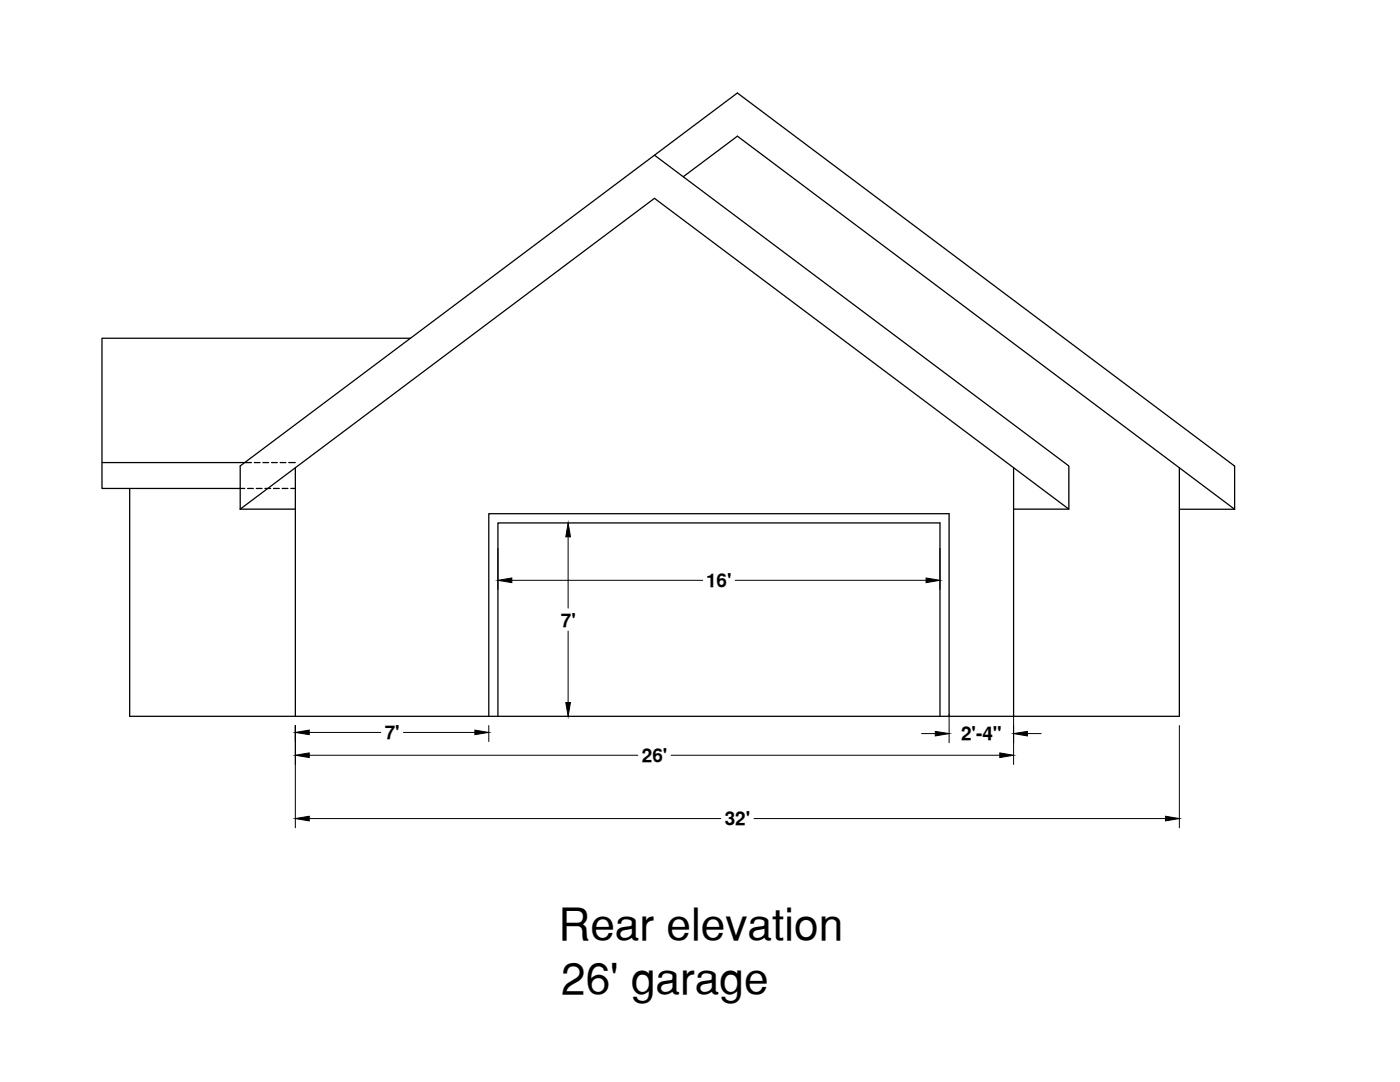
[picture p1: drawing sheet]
<svg xmlns="http://www.w3.org/2000/svg" width="279mm" height="216mm" viewBox="0 0 279 216" stroke-linecap="round" stroke-linejoin="round" font-family="sans-serif">
<!-- layer: 0 -->
<g fill="none" stroke="#000" stroke-width=".25">
<path d="M130.6 31l82.7 62v8.6l-82.7-62-82.7 62M136.4 35.3l10.8-8.1 99.2 74.4M81.9 67.5h-61.5v30h28.4M20.4 92.3h29.8M49.4 97.5h1.2M50.8 92.3h1.1M51.2 97.5h1.1M52.5 92.3h1.1M52.9 97.5h1.1M54.2 92.3h1.1M54.6 97.5h1.1M55.9 92.3h1.2"/>
<path d="M56.3 97.5h1.2M57.6 92.3h1.3M58 97.5h.9M58.9 93.3v49.6M202.3 93.3v49.6M235.4 93.3v49.6h-209.5v-45.4M47.9 101.6v-8.6l99.3-74.4 99.2 74.4v8.6M47.9 101.6h11M202.3 101.6h11M235.4 101.6h11M97.6 142.9v-40.4h91.8v40.4M99.4 142.9v-38.6h88.2v38.6"/>
</g>
<g fill="none" stroke="#000" stroke-width=".2">
<path d="M99.4 109.4v8.2M102.1 115.8h38.1M113.4 107.1v14.2M146.7 115.8h38.1M187.6 109.4v8.2M113.4 125.9v14.3M58.9 144.8v20.4M61.7 150.7h65.6M61.7 146.1h14.3M80.5 146.1h14.3M97.6 144.8v3.2M133.9 150.7h65.6"/>
<path d="M183.9 146.4h2.8M189.4 142.5v5.7M202.3 142.5v10M205 146.4h2.8M235.4 144.8v20.4M61.7 163.3h82.1M150.5 163.3h82.1"/>
</g>
<path d="M99.4 115.8l2.7-.5v1zM113.4 104.3l.4 2.8h-.9zM184.8 115.3l2.8 .5-2.8 .5zM58.9 150.7l2.8-.5v1zM58.9 146.1l2.8-.4v.9zM94.8 145.7l2.8 .4-2.8 .5zM112.9 140.2h.9l-.4 2.7zM186.7 145.9l2.7 .5-2.7 .4zM199.5 150.2l2.8 .5-2.8 .5zM202.3 146.4l2.7-.5v.9zM58.9 163.3l2.8-.4v.9zM232.6 162.9l2.8 .4-2.8 .5z" fill="#000" stroke="#000" stroke-width=".2"/>
<g font-size="8.8">
<text x="111.5" y="187.5">Rear elevation</text>
<text x="112" y="198.3">26' garage</text>
</g>
<g font-size="3.8">
<text x="140.9" y="117.1">16'</text>
<text x="111.9" y="125">7'</text>
<text x="76.8" y="147.5">7'</text>
<text x="191.8" y="147.8">2'-4&quot;</text>
<text x="128.1" y="152">26'</text>
<text x="144.6" y="164.7">32'</text>
</g>
</svg>
